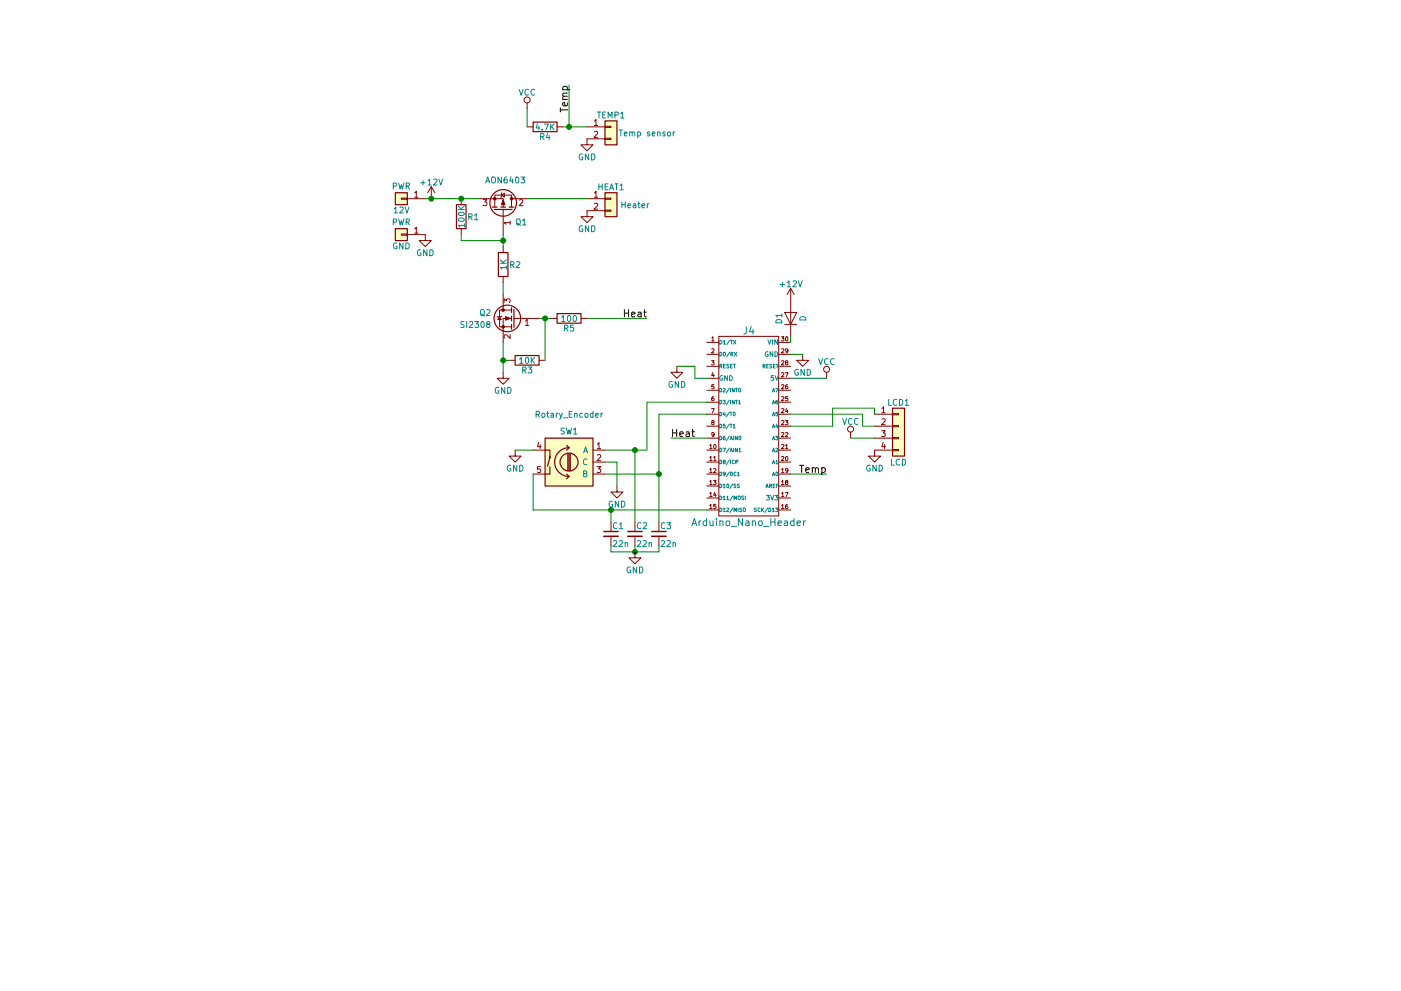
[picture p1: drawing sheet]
EESchema Schematic File Version 2
LIBS:power
LIBS:device
LIBS:switches
LIBS:relays
LIBS:motors
LIBS:transistors
LIBS:conn
LIBS:linear
LIBS:regul
LIBS:74xx
LIBS:cmos4000
LIBS:adc-dac
LIBS:memory
LIBS:xilinx
LIBS:microcontrollers
LIBS:dsp
LIBS:microchip
LIBS:analog_switches
LIBS:motorola
LIBS:texas
LIBS:intel
LIBS:audio
LIBS:interface
LIBS:digital-audio
LIBS:philips
LIBS:display
LIBS:cypress
LIBS:siliconi
LIBS:opto
LIBS:atmel
LIBS:contrib
LIBS:valves
LIBS:KiCadCustomLibraries
LIBS:Heater12VControl-cache
EELAYER 25 0
EELAYER END
$Descr A4 11693 8268
encoding utf-8
Sheet 1 1
Title ""
Date ""
Rev ""
Comp ""
Comment1 ""
Comment2 ""
Comment3 ""
Comment4 ""
$EndDescr
$Comp
L Conn_01x02 HEAT1
U 1 1
P 5100 1650
F 0 "HEAT1" H 5100 1750 50  0000 C CNN
F 1 "Heater" H 5300 1600 50  0000 C CNN
F 2 "Pin_Headers:Pin_Header_Straight_1x02_Pitch2.54mm" H 5100 1650 50  0001 C CNN
F 3 "" H 5100 1650 50  0001 C CNN
	1    5100 1650
	1    0    0    -1  
$EndComp
$Comp
L GND #PWR1
U 1 1
P 3550 1950
F 0 "#PWR1" H 3550 1700 50  0001 C CNN
F 1 "GND" H 3550 1800 50  0000 C CNN
F 2 "" H 3550 1950 50  0001 C CNN
F 3 "" H 3550 1950 50  0001 C CNN
	1    3550 1950
	1    0    0    -1  
$EndComp
$Comp
L Q_NMOS_GSD Q2
U 1 1
P 4300 2650
F 0 "Q2" H 4500 2700 50  0000 L CNN
F 1 "SI2308" H 4500 2600 50  0000 L CNN
F 2 "TO_SOT_Packages_SMD:SOT-23" H 4500 2750 50  0001 C CNN
F 3 "" H 4300 2650 50  0001 C CNN
	1    4300 2650
	-1   0    0    -1  
$EndComp
$Comp
L Conn_01x02 TEMP1
U 1 1
P 5100 1050
F 0 "TEMP1" H 5100 1150 50  0000 C CNN
F 1 "Temp sensor" H 5400 1000 50  0000 C CNN
F 2 "Pin_Headers:Pin_Header_Straight_1x02_Pitch2.54mm" H 5100 1050 50  0001 C CNN
F 3 "" H 5100 1050 50  0001 C CNN
	1    5100 1050
	1    0    0    -1  
$EndComp
$Comp
L GND #PWR6
U 1 1
P 4900 1150
F 0 "#PWR6" H 4900 900 50  0001 C CNN
F 1 "GND" H 4900 1000 50  0000 C CNN
F 2 "" H 4900 1150 50  0001 C CNN
F 3 "" H 4900 1150 50  0001 C CNN
	1    4900 1150
	1    0    0    -1  
$EndComp
$Comp
L R R4
U 1 1
P 4550 1050
F 0 "R4" V 4630 1050 50  0000 C CNN
F 1 "4.7K" V 4550 1050 50  0000 C CNN
F 2 "Resistors_SMD:R_0603" V 4480 1050 50  0001 C CNN
F 3 "" H 4550 1050 50  0001 C CNN
	1    4550 1050
	0    1    1    0   
$EndComp
$Comp
L VCC #PWR5
U 1 1
P 4400 900
F 0 "#PWR5" H 4400 750 50  0001 C CNN
F 1 "VCC" H 4400 1040 50  0000 C CNN
F 2 "" H 4400 900 50  0001 C CNN
F 3 "" H 4400 900 50  0001 C CNN
	1    4400 900 
	1    0    0    -1  
$EndComp
Wire Wire Line
	4400 900  4400 1050
Wire Wire Line
	4700 1050 4900 1050
Connection ~ 4750 1050
$Comp
L Q_PMOS_GDS Q1
U 1 1
P 4200 1750
F 0 "Q1" V 4100 1850 50  0000 L CNN
F 1 "AON6403" V 4450 1600 50  0000 L CNN
F 2 "KiCadCustomLibs:DFN-8-1EP_6x5mm" H 4400 1850 50  0001 C CNN
F 3 "" H 4200 1750 50  0001 C CNN
	1    4200 1750
	0    1    -1   0   
$EndComp
$Comp
L R R2
U 1 1
P 4200 2200
F 0 "R2" H 4300 2200 50  0000 C CNN
F 1 "1K" V 4200 2200 50  0000 C CNN
F 2 "Resistors_SMD:R_0603" V 4130 2200 50  0001 C CNN
F 3 "" H 4200 2200 50  0001 C CNN
	1    4200 2200
	1    0    0    -1  
$EndComp
$Comp
L R R1
U 1 1
P 3850 1800
F 0 "R1" H 3950 1800 50  0000 C CNN
F 1 "100K" V 3850 1800 50  0000 C CNN
F 2 "Resistors_SMD:R_0603" V 3780 1800 50  0001 C CNN
F 3 "" H 3850 1800 50  0001 C CNN
	1    3850 1800
	1    0    0    -1  
$EndComp
$Comp
L R R3
U 1 1
P 4400 3000
F 0 "R3" V 4480 3000 50  0000 C CNN
F 1 "10K" V 4400 3000 50  0000 C CNN
F 2 "Resistors_SMD:R_0603" V 4330 3000 50  0001 C CNN
F 3 "" H 4400 3000 50  0001 C CNN
	1    4400 3000
	0    1    1    0   
$EndComp
$Comp
L R R5
U 1 1
P 4750 2650
F 0 "R5" V 4830 2650 50  0000 C CNN
F 1 "100" V 4750 2650 50  0000 C CNN
F 2 "Resistors_SMD:R_0603" V 4680 2650 50  0001 C CNN
F 3 "" H 4750 2650 50  0001 C CNN
	1    4750 2650
	0    1    1    0   
$EndComp
Wire Wire Line
	3550 1650 4000 1650
Connection ~ 3850 1650
Wire Wire Line
	4200 1950 4200 2050
Wire Wire Line
	4200 2000 3850 2000
Wire Wire Line
	3850 2000 3850 1950
Connection ~ 4200 2000
Wire Wire Line
	4200 2350 4200 2450
Wire Wire Line
	4500 2650 4600 2650
Wire Wire Line
	4550 2650 4550 3000
Connection ~ 4550 2650
Wire Wire Line
	4250 3000 4200 3000
Wire Wire Line
	4200 2850 4200 3100
$Comp
L GND #PWR3
U 1 1
P 4200 3100
F 0 "#PWR3" H 4200 2850 50  0001 C CNN
F 1 "GND" H 4200 2950 50  0000 C CNN
F 2 "" H 4200 3100 50  0001 C CNN
F 3 "" H 4200 3100 50  0001 C CNN
	1    4200 3100
	1    0    0    -1  
$EndComp
Connection ~ 4200 3000
Wire Wire Line
	4900 1650 4400 1650
$Comp
L GND #PWR7
U 1 1
P 4900 1750
F 0 "#PWR7" H 4900 1500 50  0001 C CNN
F 1 "GND" H 4900 1600 50  0000 C CNN
F 2 "" H 4900 1750 50  0001 C CNN
F 3 "" H 4900 1750 50  0001 C CNN
	1    4900 1750
	1    0    0    -1  
$EndComp
$Comp
L Arduino_Nano_Header J4
U 1 1
P 6250 3550
F 0 "J4" H 6250 4350 60  0000 C CNN
F 1 "Arduino_Nano_Header" H 6250 2750 60  0000 C CNN
F 2 "Modules:Arduino_Nano" H 6450 2650 60  0001 C CNN
F 3 "" H 6250 3550 60  0000 C CNN
	1    6250 3550
	1    0    0    -1  
$EndComp
$Comp
L VCC #PWR13
U 1 1
P 6900 3150
F 0 "#PWR13" H 6900 3000 50  0001 C CNN
F 1 "VCC" H 6900 3290 50  0000 C CNN
F 2 "" H 6900 3150 50  0001 C CNN
F 3 "" H 6900 3150 50  0001 C CNN
	1    6900 3150
	1    0    0    -1  
$EndComp
Wire Wire Line
	6600 3150 6900 3150
Wire Wire Line
	4750 1050 4750 700 
Text Label 4750 700  3    60   ~ 0
Temp
Wire Wire Line
	6600 3950 6900 3950
Text Label 6900 3950 2    60   ~ 0
Temp
Wire Wire Line
	4900 2650 5400 2650
$Comp
L GND #PWR10
U 1 1
P 5650 3050
F 0 "#PWR10" H 5650 2800 50  0001 C CNN
F 1 "GND" H 5650 2900 50  0000 C CNN
F 2 "" H 5650 3050 50  0001 C CNN
F 3 "" H 5650 3050 50  0001 C CNN
	1    5650 3050
	1    0    0    -1  
$EndComp
Wire Wire Line
	5900 3150 5800 3150
Wire Wire Line
	5800 3150 5800 3050
Wire Wire Line
	5800 3050 5650 3050
$Comp
L GND #PWR12
U 1 1
P 6700 2950
F 0 "#PWR12" H 6700 2700 50  0001 C CNN
F 1 "GND" H 6700 2800 50  0000 C CNN
F 2 "" H 6700 2950 50  0001 C CNN
F 3 "" H 6700 2950 50  0001 C CNN
	1    6700 2950
	1    0    0    -1  
$EndComp
Wire Wire Line
	6600 2950 6700 2950
Text Label 5400 2650 2    60   ~ 0
Heat
$Comp
L Conn_01x04 LCD1
U 1 1
P 7500 3550
F 0 "LCD1" H 7500 3750 50  0000 C CNN
F 1 "LCD" H 7500 3250 50  0000 C CNN
F 2 "Pin_Headers:Pin_Header_Straight_1x04_Pitch2.54mm" H 7500 3550 50  0001 C CNN
F 3 "" H 7500 3550 50  0001 C CNN
	1    7500 3550
	1    0    0    -1  
$EndComp
$Comp
L GND #PWR15
U 1 1
P 7300 3750
F 0 "#PWR15" H 7300 3500 50  0001 C CNN
F 1 "GND" H 7300 3600 50  0000 C CNN
F 2 "" H 7300 3750 50  0001 C CNN
F 3 "" H 7300 3750 50  0001 C CNN
	1    7300 3750
	1    0    0    -1  
$EndComp
$Comp
L VCC #PWR14
U 1 1
P 7100 3650
F 0 "#PWR14" H 7100 3500 50  0001 C CNN
F 1 "VCC" H 7100 3790 50  0000 C CNN
F 2 "" H 7100 3650 50  0001 C CNN
F 3 "" H 7100 3650 50  0001 C CNN
	1    7100 3650
	1    0    0    -1  
$EndComp
Wire Wire Line
	7100 3650 7300 3650
Wire Wire Line
	6600 3450 7200 3450
Wire Wire Line
	7200 3450 7200 3550
Wire Wire Line
	7200 3550 7300 3550
Wire Wire Line
	6600 3550 6950 3550
Wire Wire Line
	6950 3550 6950 3400
Wire Wire Line
	6950 3400 7300 3400
Wire Wire Line
	7300 3400 7300 3450
$Comp
L +12V #PWR2
U 1 1
P 3600 1650
F 0 "#PWR2" H 3600 1500 50  0001 C CNN
F 1 "+12V" H 3600 1790 50  0000 C CNN
F 2 "" H 3600 1650 50  0001 C CNN
F 3 "" H 3600 1650 50  0001 C CNN
	1    3600 1650
	1    0    0    -1  
$EndComp
Connection ~ 3600 1650
$Comp
L +12V #PWR11
U 1 1
P 6600 2500
F 0 "#PWR11" H 6600 2350 50  0001 C CNN
F 1 "+12V" H 6600 2640 50  0000 C CNN
F 2 "" H 6600 2500 50  0001 C CNN
F 3 "" H 6600 2500 50  0001 C CNN
	1    6600 2500
	1    0    0    -1  
$EndComp
$Comp
L D D1
U 1 1
P 6600 2650
F 0 "D1" H 6600 2750 50  0000 C CNN
F 1 "D" H 6600 2550 50  0000 C CNN
F 2 "Diodes_SMD:D_SOD-123F" H 6600 2650 50  0001 C CNN
F 3 "" H 6600 2650 50  0001 C CNN
	1    6600 2650
	0    -1   -1   0   
$EndComp
Wire Wire Line
	6600 2800 6600 2850
$Comp
L Rotary_Encoder_Switch SW1
U 1 1
P 4750 3850
F 0 "SW1" H 4750 4110 50  0000 C CNN
F 1 "Rotary_Encoder" H 4750 4250 50  0000 C CNN
F 2 "KiCadCustomLibs:SF-ROTARY-ENCODER" H 4650 4010 50  0001 C CNN
F 3 "" H 4750 4110 50  0001 C CNN
	1    4750 3850
	-1   0    0    -1  
$EndComp
Wire Wire Line
	5050 3750 5400 3750
Wire Wire Line
	5400 3750 5400 3350
Wire Wire Line
	5400 3350 5900 3350
Wire Wire Line
	5050 3950 5500 3950
Wire Wire Line
	5500 3450 5500 4350
Wire Wire Line
	5500 3450 5900 3450
$Comp
L GND #PWR4
U 1 1
P 4300 3750
F 0 "#PWR4" H 4300 3500 50  0001 C CNN
F 1 "GND" H 4300 3600 50  0000 C CNN
F 2 "" H 4300 3750 50  0001 C CNN
F 3 "" H 4300 3750 50  0001 C CNN
	1    4300 3750
	1    0    0    -1  
$EndComp
$Comp
L GND #PWR8
U 1 1
P 5150 4050
F 0 "#PWR8" H 5150 3800 50  0001 C CNN
F 1 "GND" H 5150 3900 50  0000 C CNN
F 2 "" H 5150 4050 50  0001 C CNN
F 3 "" H 5150 4050 50  0001 C CNN
	1    5150 4050
	1    0    0    -1  
$EndComp
Wire Wire Line
	5050 3850 5150 3850
Wire Wire Line
	5150 3850 5150 4050
Wire Wire Line
	5900 3650 5600 3650
Text Label 5600 3650 0    60   ~ 0
Heat
Wire Wire Line
	4300 3750 4450 3750
Wire Wire Line
	4450 3950 4450 4250
Wire Wire Line
	4450 4250 5900 4250
$Comp
L C_Small C1
U 1 1
P 5100 4450
F 0 "C1" H 5110 4520 50  0000 L CNN
F 1 "22n" H 5110 4370 50  0000 L CNN
F 2 "Capacitors_SMD:C_0603" H 5100 4450 50  0001 C CNN
F 3 "" H 5100 4450 50  0001 C CNN
	1    5100 4450
	1    0    0    -1  
$EndComp
$Comp
L C_Small C3
U 1 1
P 5500 4450
F 0 "C3" H 5510 4520 50  0000 L CNN
F 1 "22n" H 5510 4370 50  0000 L CNN
F 2 "Capacitors_SMD:C_0603" H 5500 4450 50  0001 C CNN
F 3 "" H 5500 4450 50  0001 C CNN
	1    5500 4450
	1    0    0    -1  
$EndComp
$Comp
L C_Small C2
U 1 1
P 5300 4450
F 0 "C2" H 5310 4520 50  0000 L CNN
F 1 "22n" H 5310 4370 50  0000 L CNN
F 2 "Capacitors_SMD:C_0603" H 5300 4450 50  0001 C CNN
F 3 "" H 5300 4450 50  0001 C CNN
	1    5300 4450
	1    0    0    -1  
$EndComp
Wire Wire Line
	5100 4350 5100 4250
Connection ~ 5100 4250
Wire Wire Line
	5300 4350 5300 3750
Connection ~ 5300 3750
Connection ~ 5500 3950
Wire Wire Line
	5100 4550 5100 4600
Wire Wire Line
	5100 4600 5500 4600
Wire Wire Line
	5300 4600 5300 4550
Wire Wire Line
	5500 4600 5500 4550
Connection ~ 5300 4600
$Comp
L GND #PWR9
U 1 1
P 5300 4600
F 0 "#PWR9" H 5300 4350 50  0001 C CNN
F 1 "GND" H 5300 4450 50  0000 C CNN
F 2 "" H 5300 4600 50  0001 C CNN
F 3 "" H 5300 4600 50  0001 C CNN
	1    5300 4600
	1    0    0    -1  
$EndComp
$Comp
L Conn_01x01 12V
U 1 1
P 3350 1650
F 0 "12V" H 3350 1750 50  0000 C CNN
F 1 "PWR" H 3350 1550 50  0000 C CNN
F 2 "Pin_Headers:Pin_Header_Angled_1x01_Pitch2.54mm" H 3350 1650 50  0001 C CNN
F 3 "" H 3350 1650 50  0001 C CNN
	1    3350 1650
	-1   0    0    1   
$EndComp
$Comp
L Conn_01x01 GND
U 1 1
P 3350 1950
F 0 "GND" H 3350 2050 50  0000 C CNN
F 1 "PWR" H 3350 1850 50  0000 C CNN
F 2 "Pin_Headers:Pin_Header_Angled_1x01_Pitch2.54mm" H 3350 1950 50  0001 C CNN
F 3 "" H 3350 1950 50  0001 C CNN
	1    3350 1950
	-1   0    0    1   
$EndComp
$EndSCHEMATC
